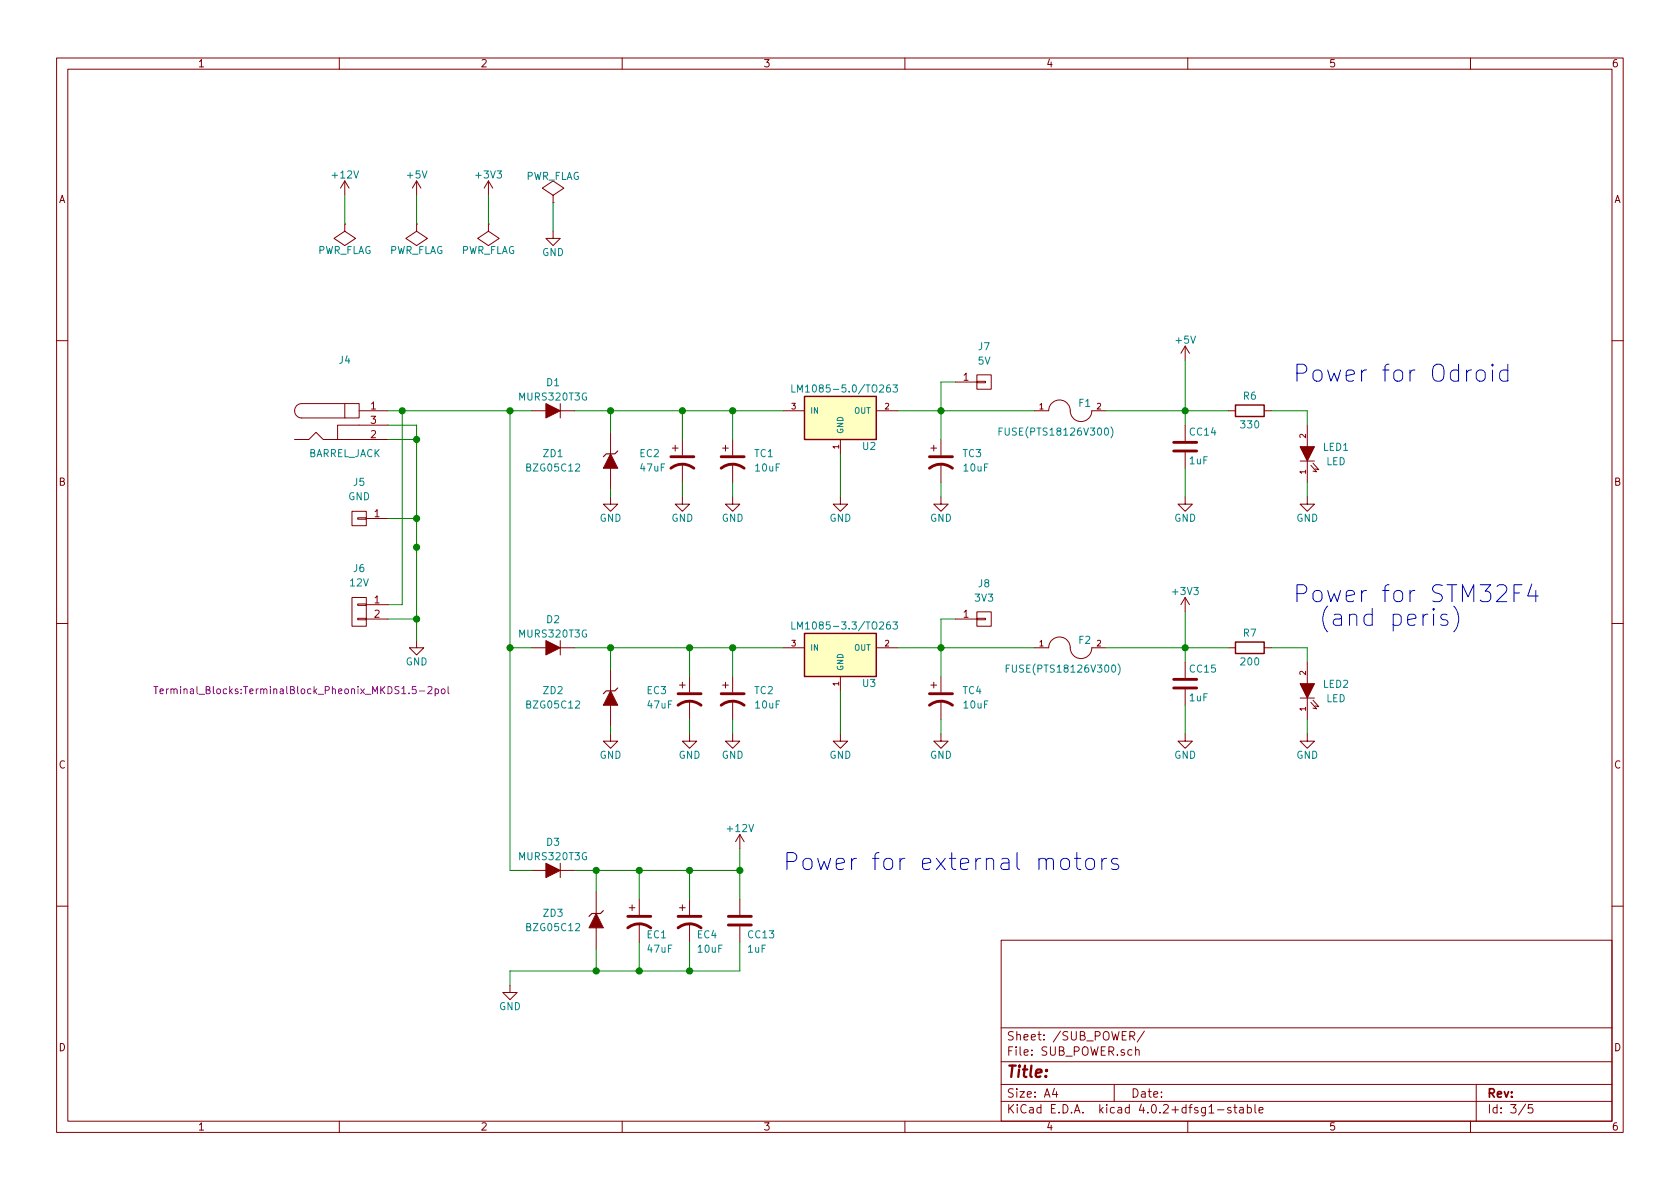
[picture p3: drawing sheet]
EESchema Schematic File Version 2
LIBS:main-rescue
LIBS:power
LIBS:device
LIBS:transistors
LIBS:conn
LIBS:linear
LIBS:regul
LIBS:74xx
LIBS:cmos4000
LIBS:adc-dac
LIBS:memory
LIBS:xilinx
LIBS:microcontrollers
LIBS:dsp
LIBS:microchip
LIBS:analog_switches
LIBS:motorola
LIBS:texas
LIBS:intel
LIBS:audio
LIBS:interface
LIBS:digital-audio
LIBS:philips
LIBS:display
LIBS:cypress
LIBS:siliconi
LIBS:opto
LIBS:atmel
LIBS:contrib
LIBS:valves
LIBS:stm32
LIBS:oceanside_components
LIBS:main-cache
EELAYER 25 0
EELAYER END
$Descr A4 11693 8268
encoding utf-8
Sheet 3 5
Title ""
Date ""
Rev ""
Comp ""
Comment1 ""
Comment2 ""
Comment3 ""
Comment4 ""
$EndDescr
$Comp
L PWR_FLAG #FLG022
U 1 1
P 3850 1400
F 0 "#FLG022" H 3850 1495 50  0001 C CNN
F 1 "PWR_FLAG" H 3850 1580 50  0000 C CNN
F 2 "" H 3850 1400 50  0000 C CNN
F 3 "" H 3850 1400 50  0000 C CNN
	1    3850 1400
	1    0    0    -1  
$EndComp
$Comp
L GND #PWR023
U 1 1
P 3850 1600
F 0 "#PWR023" H 3850 1350 50  0001 C CNN
F 1 "GND" H 3850 1450 50  0000 C CNN
F 2 "" H 3850 1600 50  0001 C CNN
F 3 "" H 3850 1600 50  0001 C CNN
	1    3850 1600
	1    0    0    -1  
$EndComp
$Comp
L PWR_FLAG #FLG024
U 1 1
P 3400 1550
F 0 "#FLG024" H 3400 1645 50  0001 C CNN
F 1 "PWR_FLAG" H 3400 1730 50  0000 C CNN
F 2 "" H 3400 1550 50  0000 C CNN
F 3 "" H 3400 1550 50  0000 C CNN
	1    3400 1550
	1    0    0    1   
$EndComp
$Comp
L +3V3 #PWR025
U 1 1
P 3400 1350
F 0 "#PWR025" H 3400 1200 50  0001 C CNN
F 1 "+3V3" H 3400 1490 50  0000 C CNN
F 2 "" H 3400 1350 50  0000 C CNN
F 3 "" H 3400 1350 50  0000 C CNN
	1    3400 1350
	1    0    0    -1  
$EndComp
$Comp
L PWR_FLAG #FLG026
U 1 1
P 2900 1550
F 0 "#FLG026" H 2900 1645 50  0001 C CNN
F 1 "PWR_FLAG" H 2900 1730 50  0000 C CNN
F 2 "" H 2900 1550 50  0000 C CNN
F 3 "" H 2900 1550 50  0000 C CNN
	1    2900 1550
	1    0    0    1   
$EndComp
$Comp
L +5V #PWR027
U 1 1
P 2900 1350
F 0 "#PWR027" H 2900 1200 50  0001 C CNN
F 1 "+5V" H 2900 1490 50  0000 C CNN
F 2 "" H 2900 1350 50  0000 C CNN
F 3 "" H 2900 1350 50  0000 C CNN
	1    2900 1350
	1    0    0    -1  
$EndComp
$Comp
L PWR_FLAG #FLG028
U 1 1
P 2400 1550
F 0 "#FLG028" H 2400 1645 50  0001 C CNN
F 1 "PWR_FLAG" H 2400 1730 50  0000 C CNN
F 2 "" H 2400 1550 50  0000 C CNN
F 3 "" H 2400 1550 50  0000 C CNN
	1    2400 1550
	1    0    0    1   
$EndComp
$Comp
L +12V #PWR029
U 1 1
P 2400 1350
F 0 "#PWR029" H 2400 1200 50  0001 C CNN
F 1 "+12V" H 2400 1490 50  0000 C CNN
F 2 "" H 2400 1350 50  0000 C CNN
F 3 "" H 2400 1350 50  0000 C CNN
	1    2400 1350
	1    0    0    -1  
$EndComp
$Comp
L LM1084IS-3.3/NOPB U3
U 1 1
P 5850 4550
F 0 "U3" H 6050 4350 50  0000 C CNN
F 1 "LM1085-3.3/TO263" H 5500 4750 50  0000 L CNN
F 2 "oceanside_footprints:TO-263-3Lead_re" H 5850 4950 50  0001 C CIN
F 3 "" H 5850 4550 50  0000 C CNN
	1    5850 4550
	1    0    0    -1  
$EndComp
$Comp
L LM1084IS-5.0/NOPB U2
U 1 1
P 5850 2900
F 0 "U2" H 6050 2700 50  0000 C CNN
F 1 "LM1085-5.0/TO263" H 5500 3100 50  0000 L CNN
F 2 "oceanside_footprints:TO-263-3Lead_re" H 5850 3750 50  0001 C CIN
F 3 "" H 5850 2900 50  0000 C CNN
	1    5850 2900
	1    0    0    -1  
$EndComp
$Comp
L CP1 TC1
U 1 1
P 5100 3200
F 0 "TC1" H 5250 3250 50  0000 L CNN
F 1 "10uF" H 5250 3150 50  0000 L CNN
F 2 "Capacitors_Tantalum_SMD:TantalC_SizeA_EIA-3216_HandSoldering" H 6300 4250 50  0001 C CNN
F 3 "" H 5100 3200 50  0000 C CNN
	1    5100 3200
	1    0    0    -1  
$EndComp
$Comp
L CP1 TC2
U 1 1
P 5100 4850
F 0 "TC2" H 5250 4900 50  0000 L CNN
F 1 "10uF" H 5250 4800 50  0000 L CNN
F 2 "Capacitors_Tantalum_SMD:TantalC_SizeA_EIA-3216_HandSoldering" H 5950 4300 50  0001 C CNN
F 3 "" H 5100 4850 50  0000 C CNN
	1    5100 4850
	1    0    0    -1  
$EndComp
$Comp
L CP1 TC3
U 1 1
P 6550 3200
F 0 "TC3" H 6700 3250 50  0000 L CNN
F 1 "10uF" H 6700 3150 50  0000 L CNN
F 2 "Capacitors_Tantalum_SMD:TantalC_SizeA_EIA-3216_HandSoldering" H 6550 3200 50  0001 C CNN
F 3 "" H 6550 3200 50  0000 C CNN
	1    6550 3200
	1    0    0    -1  
$EndComp
$Comp
L CP1 TC4
U 1 1
P 6550 4850
F 0 "TC4" H 6700 4900 50  0000 L CNN
F 1 "10uF" H 6700 4800 50  0000 L CNN
F 2 "Capacitors_Tantalum_SMD:TantalC_SizeA_EIA-3216_HandSoldering" H 6550 4850 50  0001 C CNN
F 3 "" H 6550 4850 50  0000 C CNN
	1    6550 4850
	1    0    0    -1  
$EndComp
$Comp
L GND #PWR030
U 1 1
P 6550 3450
F 0 "#PWR030" H 6550 3200 50  0001 C CNN
F 1 "GND" H 6550 3300 50  0000 C CNN
F 2 "" H 6550 3450 50  0001 C CNN
F 3 "" H 6550 3450 50  0001 C CNN
	1    6550 3450
	1    0    0    -1  
$EndComp
$Comp
L GND #PWR031
U 1 1
P 6550 5100
F 0 "#PWR031" H 6550 4850 50  0001 C CNN
F 1 "GND" H 6550 4950 50  0000 C CNN
F 2 "" H 6550 5100 50  0001 C CNN
F 3 "" H 6550 5100 50  0001 C CNN
	1    6550 5100
	1    0    0    -1  
$EndComp
$Comp
L GND #PWR032
U 1 1
P 5100 5100
F 0 "#PWR032" H 5100 4850 50  0001 C CNN
F 1 "GND" H 5100 4950 50  0000 C CNN
F 2 "" H 5100 5100 50  0001 C CNN
F 3 "" H 5100 5100 50  0001 C CNN
	1    5100 5100
	1    0    0    -1  
$EndComp
$Comp
L GND #PWR033
U 1 1
P 5100 3450
F 0 "#PWR033" H 5100 3200 50  0001 C CNN
F 1 "GND" H 5100 3300 50  0000 C CNN
F 2 "" H 5100 3450 50  0001 C CNN
F 3 "" H 5100 3450 50  0001 C CNN
	1    5100 3450
	1    0    0    -1  
$EndComp
$Comp
L GND #PWR034
U 1 1
P 5850 3450
F 0 "#PWR034" H 5850 3200 50  0001 C CNN
F 1 "GND" H 5850 3300 50  0000 C CNN
F 2 "" H 5850 3450 50  0001 C CNN
F 3 "" H 5850 3450 50  0001 C CNN
	1    5850 3450
	1    0    0    -1  
$EndComp
$Comp
L GND #PWR035
U 1 1
P 5850 5100
F 0 "#PWR035" H 5850 4850 50  0001 C CNN
F 1 "GND" H 5850 4950 50  0000 C CNN
F 2 "" H 5850 5100 50  0001 C CNN
F 3 "" H 5850 5100 50  0001 C CNN
	1    5850 5100
	1    0    0    -1  
$EndComp
$Comp
L +5V #PWR036
U 1 1
P 8250 2500
F 0 "#PWR036" H 8250 2350 50  0001 C CNN
F 1 "+5V" H 8250 2640 50  0000 C CNN
F 2 "" H 8250 2500 50  0000 C CNN
F 3 "" H 8250 2500 50  0000 C CNN
	1    8250 2500
	1    0    0    -1  
$EndComp
$Comp
L +3V3 #PWR037
U 1 1
P 8250 4250
F 0 "#PWR037" H 8250 4100 50  0001 C CNN
F 1 "+3V3" H 8250 4390 50  0000 C CNN
F 2 "" H 8250 4250 50  0000 C CNN
F 3 "" H 8250 4250 50  0000 C CNN
	1    8250 4250
	1    0    0    -1  
$EndComp
$Comp
L BARREL_JACK J4
U 1 1
P 2400 2950
F 0 "J4" H 2400 3400 50  0000 C CNN
F 1 "BARREL_JACK" H 2400 2750 50  0000 C CNN
F 2 "Connect:BARREL_JACK" H 2400 3250 50  0001 C CNN
F 3 "" H 2400 2950 50  0000 C CNN
	1    2400 2950
	1    0    0    -1  
$EndComp
$Comp
L CONN_01X02 J6
U 1 1
P 2500 4250
F 0 "J6" H 2500 4550 50  0000 C CNN
F 1 "12V" H 2500 4450 50  0000 C CNN
F 2 "Terminal_Blocks:TerminalBlock_Pheonix_MKDS1.5-2pol" H 2900 3700 50  0000 C CNN
F 3 "" H 2500 4250 50  0000 C CNN
	1    2500 4250
	-1   0    0    -1  
$EndComp
$Comp
L GND #PWR038
U 1 1
P 2900 4450
F 0 "#PWR038" H 2900 4200 50  0001 C CNN
F 1 "GND" H 2900 4300 50  0000 C CNN
F 2 "" H 2900 4450 50  0001 C CNN
F 3 "" H 2900 4450 50  0001 C CNN
	1    2900 4450
	1    0    0    -1  
$EndComp
$Comp
L FUSE F1
U 1 1
P 7450 2850
F 0 "F1" H 7550 2900 50  0000 C CNN
F 1 "FUSE(PTS18126V300)" H 7350 2700 50  0000 C CNN
F 2 "oceanside_footprints:FusePTS1812" H 5950 3450 50  0001 C CNN
F 3 "" H 7450 2850 50  0000 C CNN
	1    7450 2850
	1    0    0    -1  
$EndComp
$Comp
L FUSE F2
U 1 1
P 7450 4500
F 0 "F2" H 7550 4550 50  0000 C CNN
F 1 "FUSE(PTS18126V300)" H 7400 4350 50  0000 C CNN
F 2 "oceanside_footprints:FusePTS1812" H 7400 4700 50  0001 C CNN
F 3 "" H 7450 4500 50  0000 C CNN
	1    7450 4500
	1    0    0    -1  
$EndComp
$Comp
L C CC14
U 1 1
P 8250 3100
F 0 "CC14" H 8275 3200 50  0000 L CNN
F 1 "1uF" H 8275 3000 50  0000 L CNN
F 2 "Capacitors_SMD:C_0805_HandSoldering" H 8288 2950 50  0001 C CNN
F 3 "" H 8250 3100 50  0000 C CNN
	1    8250 3100
	1    0    0    -1  
$EndComp
$Comp
L GND #PWR039
U 1 1
P 8250 3450
F 0 "#PWR039" H 8250 3200 50  0001 C CNN
F 1 "GND" H 8250 3300 50  0000 C CNN
F 2 "" H 8250 3450 50  0001 C CNN
F 3 "" H 8250 3450 50  0001 C CNN
	1    8250 3450
	1    0    0    -1  
$EndComp
$Comp
L C CC15
U 1 1
P 8250 4750
F 0 "CC15" H 8275 4850 50  0000 L CNN
F 1 "1uF" H 8275 4650 50  0000 L CNN
F 2 "Capacitors_SMD:C_0805_HandSoldering" H 8288 4600 50  0001 C CNN
F 3 "" H 8250 4750 50  0000 C CNN
	1    8250 4750
	1    0    0    -1  
$EndComp
$Comp
L GND #PWR040
U 1 1
P 8250 5100
F 0 "#PWR040" H 8250 4850 50  0001 C CNN
F 1 "GND" H 8250 4950 50  0000 C CNN
F 2 "" H 8250 5100 50  0001 C CNN
F 3 "" H 8250 5100 50  0001 C CNN
	1    8250 5100
	1    0    0    -1  
$EndComp
$Comp
L ZENER ZD1
U 1 1
P 4250 3200
F 0 "ZD1" V 4200 2800 50  0000 C CNN
F 1 "BZG05C12" V 4300 2800 50  0000 C CNN
F 2 "Diodes_SMD:SMA_Handsoldering" V 4900 2900 50  0001 C CNN
F 3 "" H 4250 3200 50  0000 C CNN
	1    4250 3200
	0    1    1    0   
$EndComp
$Comp
L GND #PWR041
U 1 1
P 4250 3450
F 0 "#PWR041" H 4250 3200 50  0001 C CNN
F 1 "GND" H 4250 3300 50  0000 C CNN
F 2 "" H 4250 3450 50  0001 C CNN
F 3 "" H 4250 3450 50  0001 C CNN
	1    4250 3450
	1    0    0    -1  
$EndComp
$Comp
L R R7
U 1 1
P 8700 4500
F 0 "R7" V 8600 4500 50  0000 C CNN
F 1 "200" V 8800 4500 50  0000 C CNN
F 2 "Resistors_SMD:R_0805_HandSoldering" V 8630 4500 50  0001 C CNN
F 3 "" H 8700 4500 50  0001 C CNN
	1    8700 4500
	0    1    1    0   
$EndComp
$Comp
L LED LED2
U 1 1
P 9100 4800
F 0 "LED2" V 9150 4600 50  0000 C CNN
F 1 "LED" V 9050 4600 50  0000 C CNN
F 2 "LEDs:LED_1206" H 9100 4800 50  0001 C CNN
F 3 "" H 9100 4800 50  0001 C CNN
	1    9100 4800
	0    -1   -1   0   
$EndComp
$Comp
L GND #PWR042
U 1 1
P 9100 5100
F 0 "#PWR042" H 9100 4850 50  0001 C CNN
F 1 "GND" H 9100 4950 50  0000 C CNN
F 2 "" H 9100 5100 50  0001 C CNN
F 3 "" H 9100 5100 50  0001 C CNN
	1    9100 5100
	1    0    0    -1  
$EndComp
$Comp
L D D1
U 1 1
P 3850 2850
F 0 "D1" H 3850 2650 50  0000 C CNN
F 1 "MURS320T3G" H 3850 2750 50  0000 C CNN
F 2 "Diodes_SMD:SMC_Handsoldering" H 3400 2450 50  0001 C CNN
F 3 "" H 3850 2850 50  0000 C CNN
	1    3850 2850
	-1   0    0    1   
$EndComp
$Comp
L CP1 EC1
U 1 1
P 4450 6400
F 0 "EC1" H 4500 6300 50  0000 L CNN
F 1 "47uF" H 4500 6200 50  0000 L CNN
F 2 "Capacitors_SMD:c_elec_6.3x4.5" H 5050 6200 50  0001 C CNN
F 3 "" H 4450 6400 50  0000 C CNN
	1    4450 6400
	1    0    0    -1  
$EndComp
$Comp
L CONN_01X01 J5
U 1 1
P 2500 3600
F 0 "J5" H 2500 3850 50  0000 C CNN
F 1 "GND" H 2500 3750 50  0000 C CNN
F 2 "Pin_Headers:Pin_Header_Straight_1x01" H 3050 3450 50  0001 C CNN
F 3 "" H 2500 3600 50  0000 C CNN
	1    2500 3600
	-1   0    0    -1  
$EndComp
$Comp
L CP1 EC3
U 1 1
P 4800 4850
F 0 "EC3" H 4500 4900 50  0000 L CNN
F 1 "47uF" H 4500 4800 50  0000 L CNN
F 2 "Capacitors_SMD:c_elec_6.3x4.5" H 4300 4700 50  0001 C CNN
F 3 "" H 4800 4850 50  0000 C CNN
	1    4800 4850
	1    0    0    -1  
$EndComp
$Comp
L GND #PWR043
U 1 1
P 4800 5100
F 0 "#PWR043" H 4800 4850 50  0001 C CNN
F 1 "GND" H 4800 4950 50  0000 C CNN
F 2 "" H 4800 5100 50  0001 C CNN
F 3 "" H 4800 5100 50  0001 C CNN
	1    4800 5100
	1    0    0    -1  
$EndComp
$Comp
L D D2
U 1 1
P 3850 4500
F 0 "D2" H 3850 4300 50  0000 C CNN
F 1 "MURS320T3G" H 3850 4400 50  0000 C CNN
F 2 "Diodes_SMD:SMC_Handsoldering" H 3400 4100 50  0001 C CNN
F 3 "" H 3850 4500 50  0000 C CNN
	1    3850 4500
	-1   0    0    1   
$EndComp
$Comp
L CP1 EC2
U 1 1
P 4750 3200
F 0 "EC2" H 4450 3250 50  0000 L CNN
F 1 "47uF" H 4450 3150 50  0000 L CNN
F 2 "Capacitors_SMD:c_elec_6.3x4.5" H 4250 3050 50  0001 C CNN
F 3 "" H 4750 3200 50  0000 C CNN
	1    4750 3200
	1    0    0    -1  
$EndComp
$Comp
L GND #PWR044
U 1 1
P 4750 3450
F 0 "#PWR044" H 4750 3200 50  0001 C CNN
F 1 "GND" H 4750 3300 50  0000 C CNN
F 2 "" H 4750 3450 50  0001 C CNN
F 3 "" H 4750 3450 50  0001 C CNN
	1    4750 3450
	1    0    0    -1  
$EndComp
$Comp
L ZENER ZD2
U 1 1
P 4250 4850
F 0 "ZD2" V 4200 4450 50  0000 C CNN
F 1 "BZG05C12" V 4300 4450 50  0000 C CNN
F 2 "Diodes_SMD:SMA_Handsoldering" V 4900 4550 50  0001 C CNN
F 3 "" H 4250 4850 50  0000 C CNN
	1    4250 4850
	0    1    1    0   
$EndComp
$Comp
L GND #PWR045
U 1 1
P 4250 5100
F 0 "#PWR045" H 4250 4850 50  0001 C CNN
F 1 "GND" H 4250 4950 50  0000 C CNN
F 2 "" H 4250 5100 50  0001 C CNN
F 3 "" H 4250 5100 50  0001 C CNN
	1    4250 5100
	1    0    0    -1  
$EndComp
$Comp
L CP1 EC4
U 1 1
P 4800 6400
F 0 "EC4" H 4850 6300 50  0000 L CNN
F 1 "10uF" H 4850 6200 50  0000 L CNN
F 2 "Capacitors_SMD:c_elec_6.3x4.5" H 5400 6200 50  0001 C CNN
F 3 "" H 4800 6400 50  0000 C CNN
	1    4800 6400
	1    0    0    -1  
$EndComp
$Comp
L C CC13
U 1 1
P 5150 6400
F 0 "CC13" H 5200 6300 50  0000 L CNN
F 1 "1uF" H 5200 6200 50  0000 L CNN
F 2 "Capacitors_SMD:C_0805_HandSoldering" H 5188 6250 50  0001 C CNN
F 3 "" H 5150 6400 50  0000 C CNN
	1    5150 6400
	1    0    0    -1  
$EndComp
$Comp
L CONN_01X01 J7
U 1 1
P 6850 2650
F 0 "J7" H 6850 2400 50  0000 C CNN
F 1 "5V" H 6850 2500 50  0000 C CNN
F 2 "Pin_Headers:Pin_Header_Straight_1x01" H 7400 2500 50  0001 C CNN
F 3 "" H 6850 2650 50  0000 C CNN
	1    6850 2650
	1    0    0    1   
$EndComp
$Comp
L CONN_01X01 J8
U 1 1
P 6850 4300
F 0 "J8" H 6850 4050 50  0000 C CNN
F 1 "3V3" H 6850 4150 50  0000 C CNN
F 2 "Pin_Headers:Pin_Header_Straight_1x01" H 7400 4150 50  0001 C CNN
F 3 "" H 6850 4300 50  0000 C CNN
	1    6850 4300
	1    0    0    1   
$EndComp
$Comp
L R R6
U 1 1
P 8700 2850
F 0 "R6" V 8600 2850 50  0000 C CNN
F 1 "330" V 8800 2850 50  0000 C CNN
F 2 "Resistors_SMD:R_0805_HandSoldering" V 8630 2850 50  0001 C CNN
F 3 "" H 8700 2850 50  0001 C CNN
	1    8700 2850
	0    1    1    0   
$EndComp
$Comp
L LED LED1
U 1 1
P 9100 3150
F 0 "LED1" V 9150 2950 50  0000 C CNN
F 1 "LED" V 9050 2950 50  0000 C CNN
F 2 "LEDs:LED_1206" H 9100 3150 50  0001 C CNN
F 3 "" H 9100 3150 50  0001 C CNN
	1    9100 3150
	0    -1   -1   0   
$EndComp
$Comp
L GND #PWR046
U 1 1
P 9100 3450
F 0 "#PWR046" H 9100 3200 50  0001 C CNN
F 1 "GND" H 9100 3300 50  0000 C CNN
F 2 "" H 9100 3450 50  0001 C CNN
F 3 "" H 9100 3450 50  0001 C CNN
	1    9100 3450
	1    0    0    -1  
$EndComp
$Comp
L D D3
U 1 1
P 3850 6050
F 0 "D3" H 3850 5850 50  0000 C CNN
F 1 "MURS320T3G" H 3850 5950 50  0000 C CNN
F 2 "Diodes_SMD:SMC_Handsoldering" H 3400 5650 50  0001 C CNN
F 3 "" H 3850 6050 50  0000 C CNN
	1    3850 6050
	-1   0    0    1   
$EndComp
$Comp
L ZENER ZD3
U 1 1
P 4150 6400
F 0 "ZD3" V 4100 6100 50  0000 C CNN
F 1 "BZG05C12" V 4200 6100 50  0000 C CNN
F 2 "Diodes_SMD:SMA_Handsoldering" V 4800 6100 50  0001 C CNN
F 3 "" H 4150 6400 50  0000 C CNN
	1    4150 6400
	0    1    1    0   
$EndComp
Wire Wire Line
	3850 1400 3850 1600
Wire Wire Line
	3400 1550 3400 1350
Wire Wire Line
	2900 1550 2900 1350
Wire Wire Line
	2400 1550 2400 1350
Wire Wire Line
	5100 2850 5100 3050
Wire Wire Line
	5100 4500 5100 4700
Wire Wire Line
	5100 3350 5100 3450
Wire Wire Line
	5100 5000 5100 5100
Wire Wire Line
	8250 2500 8250 2950
Wire Wire Line
	8250 4250 8250 4600
Wire Wire Line
	6550 3350 6550 3450
Wire Wire Line
	6550 5000 6550 5100
Wire Wire Line
	5850 3150 5850 3450
Wire Wire Line
	5850 4800 5850 5100
Connection ~ 6550 4500
Connection ~ 6550 2850
Wire Wire Line
	8250 3250 8250 3450
Wire Wire Line
	8250 4900 8250 5100
Connection ~ 8250 2850
Connection ~ 8250 4500
Connection ~ 5100 2850
Connection ~ 5100 4500
Wire Wire Line
	6250 2850 7200 2850
Wire Wire Line
	6250 4500 7200 4500
Wire Wire Line
	4250 3450 4250 3400
Wire Wire Line
	4250 3000 4250 2850
Wire Wire Line
	9100 5100 9100 5000
Wire Wire Line
	9100 4600 9100 4500
Wire Wire Line
	9100 4500 8850 4500
Wire Wire Line
	2700 3050 2900 3050
Wire Wire Line
	2900 2950 2900 4450
Connection ~ 2800 2850
Wire Wire Line
	5150 6750 3550 6750
Wire Wire Line
	2900 2950 2700 2950
Connection ~ 2900 4300
Connection ~ 2900 3050
Wire Wire Line
	4450 6550 4450 6750
Wire Wire Line
	4450 6050 4450 6250
Wire Wire Line
	2700 3600 2900 3600
Connection ~ 2900 3600
Wire Wire Line
	4800 5000 4800 5100
Connection ~ 4800 4500
Wire Wire Line
	4750 3350 4750 3450
Wire Wire Line
	4250 5100 4250 5050
Wire Wire Line
	4800 4700 4800 4500
Wire Wire Line
	4250 4500 4250 4650
Wire Wire Line
	4750 2850 4750 3050
Connection ~ 4750 2850
Connection ~ 4250 4500
Connection ~ 4250 2850
Wire Wire Line
	4800 6050 4800 6250
Connection ~ 4450 6050
Wire Wire Line
	5150 5900 5150 6250
Connection ~ 4800 6050
Wire Wire Line
	4800 6550 4800 6750
Connection ~ 4450 6750
Wire Wire Line
	5150 6550 5150 6750
Connection ~ 4800 6750
Wire Wire Line
	5450 2850 4000 2850
Wire Wire Line
	5450 4500 4000 4500
Wire Wire Line
	7700 4500 8550 4500
Wire Wire Line
	7700 2850 8550 2850
Wire Wire Line
	6650 4300 6550 4300
Wire Wire Line
	6650 2650 6550 2650
Wire Wire Line
	6550 2650 6550 3050
Wire Wire Line
	6550 4300 6550 4700
Wire Wire Line
	9100 3450 9100 3350
Wire Wire Line
	9100 2950 9100 2850
Wire Wire Line
	9100 2850 8850 2850
Wire Wire Line
	3700 4500 3550 4500
Wire Wire Line
	3550 2850 3550 6050
Connection ~ 3550 2850
Wire Wire Line
	4150 6600 4150 6750
Connection ~ 4150 6750
Wire Wire Line
	4150 6050 4150 6200
Connection ~ 4150 6050
Wire Wire Line
	4000 6050 5150 6050
Connection ~ 2900 3800
Wire Wire Line
	2900 4300 2700 4300
Wire Wire Line
	2800 2850 2800 4200
Wire Wire Line
	2800 4200 2700 4200
Wire Wire Line
	3550 6050 3700 6050
Connection ~ 3550 4500
$Comp
L GND #PWR047
U 1 1
P 3550 6850
F 0 "#PWR047" H 3550 6600 50  0001 C CNN
F 1 "GND" H 3550 6700 50  0000 C CNN
F 2 "" H 3550 6850 50  0001 C CNN
F 3 "" H 3550 6850 50  0001 C CNN
	1    3550 6850
	1    0    0    -1  
$EndComp
Wire Wire Line
	3550 6750 3550 6850
Connection ~ 5150 6050
Wire Wire Line
	3700 2850 2700 2850
$Comp
L +12V #PWR048
U 1 1
P 5150 5900
F 0 "#PWR048" H 5150 5750 50  0001 C CNN
F 1 "+12V" H 5150 6040 50  0000 C CNN
F 2 "" H 5150 5900 50  0000 C CNN
F 3 "" H 5150 5900 50  0000 C CNN
	1    5150 5900
	1    0    0    -1  
$EndComp
Text Notes 9000 2650 0    118  ~ 0
Power for Odroid\n
Text Notes 9000 4350 0    118  ~ 0
Power for STM32F4 \n  (and peris)\n
Text Notes 5450 6050 0    118  ~ 0
Power for external motors
$EndSCHEMATC
